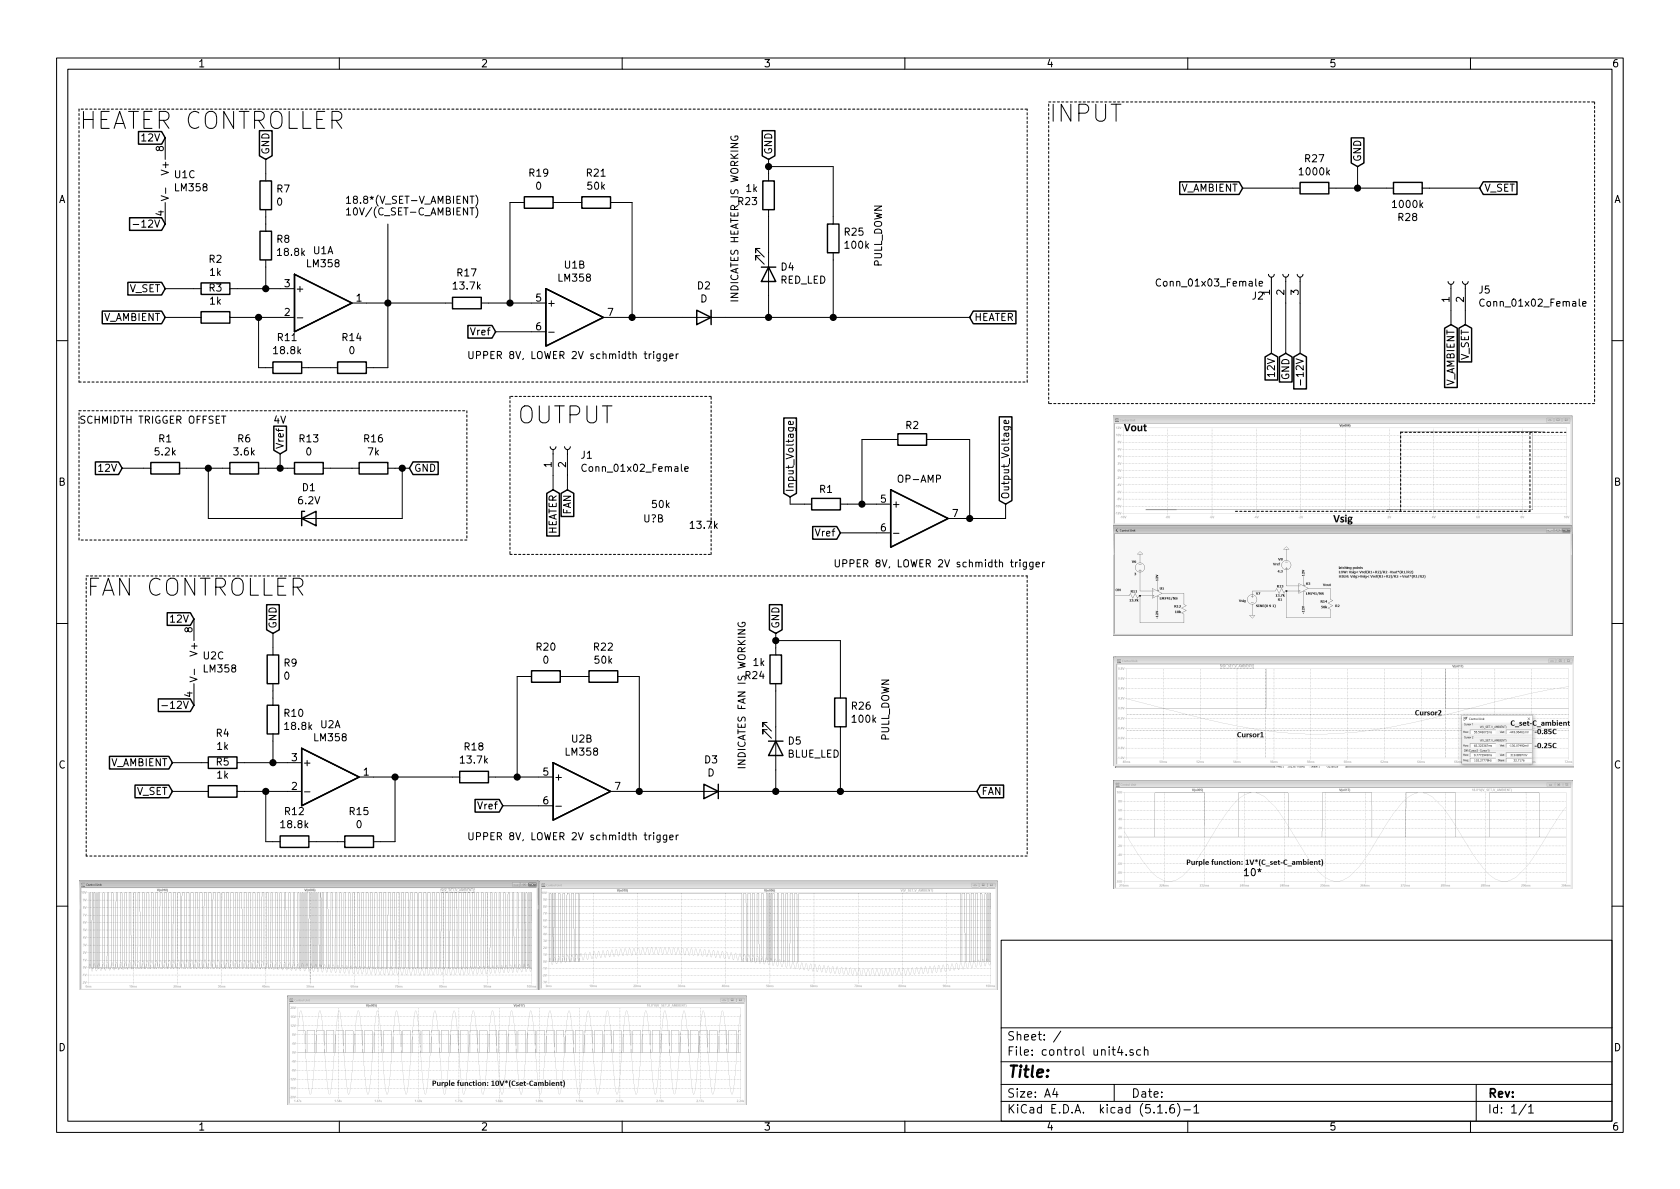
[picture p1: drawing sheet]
EESchema Schematic File Version 4
EELAYER 30 0
EELAYER END
$Descr A4 11693 8268
encoding utf-8
Sheet 1 1
Title ""
Date ""
Rev ""
Comp ""
Comment1 ""
Comment2 ""
Comment3 ""
Comment4 ""
$EndDescr
$Comp
L Amplifier_Operational:LM358 U1
U 2 1
P 4000 2200
F 0 "U1" H 4000 2567 50  0000 C CNN
F 1 "LM358" H 4000 2476 50  0000 C CNN
F 2 "Package_DIP:DIP-8_W7.62mm" H 4000 2200 50  0001 C CNN
F 3 "http://www.ti.com/lit/ds/symlink/lm2904-n.pdf" H 4000 2200 50  0001 C CNN
	2    4000 2200
	1    0    0    -1  
$EndComp
$Comp
L Amplifier_Operational:LM358 U1
U 3 1
P 1250 1250
F 0 "U1" H 1208 1296 50  0000 L CNN
F 1 "LM358" H 1208 1205 50  0000 L CNN
F 2 "Package_DIP:DIP-8_W7.62mm" H 1250 1250 50  0001 C CNN
F 3 "http://www.ti.com/lit/ds/symlink/lm2904-n.pdf" H 1250 1250 50  0001 C CNN
	3    1250 1250
	1    0    0    -1  
$EndComp
Text GLabel 8650 1300 0    50   Input ~ 0
V_AMBIENT
Text GLabel 10300 1300 2    50   Input ~ 0
V_SET
$Comp
L Device:R R28
U 1 1
P 9800 1300
F 0 "R28" V 9593 1300 50  0000 C CNN
F 1 "1000k" V 9684 1300 50  0000 C CNN
F 2 "Resistor_THT:R_Axial_DIN0309_L9.0mm_D3.2mm_P12.70mm_Horizontal" V 9730 1300 50  0001 C CNN
F 3 "~" H 9800 1300 50  0001 C CNN
	1    9800 1300
	0    -1   -1   0   
$EndComp
$Comp
L Device:R R27
U 1 1
P 9150 1300
F 0 "R27" V 8943 1300 50  0000 C CNN
F 1 "1000k" V 9034 1300 50  0000 C CNN
F 2 "Resistor_THT:R_Axial_DIN0309_L9.0mm_D3.2mm_P12.70mm_Horizontal" V 9080 1300 50  0001 C CNN
F 3 "~" H 9150 1300 50  0001 C CNN
	1    9150 1300
	0    1    1    0   
$EndComp
Text GLabel 9450 1150 1    50   Input ~ 0
GND
Text GLabel 1150 950  0    50   Input ~ 0
12V
Text GLabel 1150 1550 0    50   Input ~ 0
-12V
Text GLabel 1150 2000 0    50   Input ~ 0
V_SET
Text GLabel 1150 2200 0    50   Input ~ 0
V_AMBIENT
$Comp
L Device:R R2
U 1 1
P 1500 2000
F 0 "R2" V 1293 2000 50  0000 C CNN
F 1 "1k" V 1384 2000 50  0000 C CNN
F 2 "Resistor_THT:R_Axial_DIN0309_L9.0mm_D3.2mm_P12.70mm_Horizontal" V 1430 2000 50  0001 C CNN
F 3 "~" H 1500 2000 50  0001 C CNN
	1    1500 2000
	0    1    1    0   
$EndComp
Wire Wire Line
	1350 2000 1150 2000
$Comp
L Device:R R8
U 1 1
P 1850 1700
F 0 "R8" H 1920 1746 50  0000 L CNN
F 1 "18.8k" H 1920 1655 50  0000 L CNN
F 2 "Resistor_THT:R_Axial_DIN0309_L9.0mm_D3.2mm_P12.70mm_Horizontal" V 1780 1700 50  0001 C CNN
F 3 "~" H 1850 1700 50  0001 C CNN
	1    1850 1700
	1    0    0    -1  
$EndComp
$Comp
L Amplifier_Operational:LM358 U1
U 1 1
P 2250 2100
F 0 "U1" H 2250 2467 50  0000 C CNN
F 1 "LM358" H 2250 2376 50  0000 C CNN
F 2 "Package_DIP:DIP-8_W7.62mm" H 2250 2100 50  0001 C CNN
F 3 "http://www.ti.com/lit/ds/symlink/lm2904-n.pdf" H 2250 2100 50  0001 C CNN
	1    2250 2100
	1    0    0    -1  
$EndComp
Wire Wire Line
	1650 2000 1850 2000
Wire Wire Line
	1850 1850 1850 2000
Connection ~ 1850 2000
Wire Wire Line
	1850 2000 1950 2000
Text GLabel 1850 1100 1    50   Input ~ 0
GND
$Comp
L Device:R R7
U 1 1
P 1850 1350
F 0 "R7" H 1920 1396 50  0000 L CNN
F 1 "0" H 1920 1305 50  0000 L CNN
F 2 "Resistor_THT:R_Axial_DIN0309_L9.0mm_D3.2mm_P12.70mm_Horizontal" V 1780 1350 50  0001 C CNN
F 3 "~" H 1850 1350 50  0001 C CNN
	1    1850 1350
	1    0    0    -1  
$EndComp
Wire Wire Line
	1850 1500 1850 1550
Wire Wire Line
	1850 1100 1850 1200
$Comp
L Device:R R3
U 1 1
P 1500 2200
F 0 "R3" V 1293 2200 50  0000 C CNN
F 1 "1k" V 1384 2200 50  0000 C CNN
F 2 "Resistor_THT:R_Axial_DIN0309_L9.0mm_D3.2mm_P12.70mm_Horizontal" V 1430 2200 50  0001 C CNN
F 3 "~" H 1500 2200 50  0001 C CNN
	1    1500 2200
	0    1    1    0   
$EndComp
Wire Wire Line
	1350 2200 1150 2200
$Comp
L Device:R R11
U 1 1
P 2000 2550
F 0 "R11" V 2207 2550 50  0000 C CNN
F 1 "18.8k" V 2116 2550 50  0000 C CNN
F 2 "Resistor_THT:R_Axial_DIN0309_L9.0mm_D3.2mm_P12.70mm_Horizontal" V 1930 2550 50  0001 C CNN
F 3 "~" H 2000 2550 50  0001 C CNN
	1    2000 2550
	0    -1   -1   0   
$EndComp
$Comp
L Device:R R14
U 1 1
P 2450 2550
F 0 "R14" V 2657 2550 50  0000 C CNN
F 1 "0" V 2566 2550 50  0000 C CNN
F 2 "Resistor_THT:R_Axial_DIN0309_L9.0mm_D3.2mm_P12.70mm_Horizontal" V 2380 2550 50  0001 C CNN
F 3 "~" H 2450 2550 50  0001 C CNN
	1    2450 2550
	0    -1   -1   0   
$EndComp
Wire Wire Line
	2700 2100 2700 2550
Wire Wire Line
	2700 2550 2600 2550
Wire Wire Line
	2550 2100 2700 2100
Wire Wire Line
	2300 2550 2150 2550
Wire Wire Line
	1850 2550 1800 2550
Wire Wire Line
	1800 2550 1800 2200
Wire Wire Line
	1650 2200 1800 2200
Connection ~ 1800 2200
Wire Wire Line
	1800 2200 1950 2200
$Comp
L Device:R R17
U 1 1
P 3250 2100
F 0 "R17" V 3457 2100 50  0000 C CNN
F 1 "13.7k" V 3366 2100 50  0000 C CNN
F 2 "Resistor_THT:R_Axial_DIN0309_L9.0mm_D3.2mm_P12.70mm_Horizontal" V 3180 2100 50  0001 C CNN
F 3 "~" H 3250 2100 50  0001 C CNN
	1    3250 2100
	0    -1   -1   0   
$EndComp
Wire Wire Line
	3100 2100 2700 2100
Connection ~ 2700 2100
Text GLabel 3450 2300 0    50   Input ~ 0
Vref
Wire Wire Line
	3700 2300 3450 2300
$Comp
L Device:D D2
U 1 1
P 4900 2200
F 0 "D2" H 4900 1983 50  0000 C CNN
F 1 "D" H 4900 2074 50  0000 C CNN
F 2 "Diode_THT:D_5W_P12.70mm_Horizontal" H 4900 2200 50  0001 C CNN
F 3 "~" H 4900 2200 50  0001 C CNN
	1    4900 2200
	-1   0    0    1   
$EndComp
$Comp
L Device:R R23
U 1 1
P 5350 1350
F 0 "R23" H 5420 1396 50  0000 L CNN
F 1 "1k" H 5420 1305 50  0000 L CNN
F 2 "Resistor_THT:R_Axial_DIN0309_L9.0mm_D3.2mm_P12.70mm_Horizontal" V 5280 1350 50  0001 C CNN
F 3 "~" H 5350 1350 50  0001 C CNN
	1    5350 1350
	-1   0    0    1   
$EndComp
Text GLabel 5350 1100 1    50   Input ~ 0
GND
Wire Wire Line
	5350 1200 5350 1150
$Comp
L Device:LED D4
U 1 1
P 5350 1900
F 0 "D4" V 5297 1980 50  0000 L CNN
F 1 "RED_LED" V 5388 1980 50  0000 L CNN
F 2 "LED_THT:LED_D3.0mm_FlatTop" H 5350 1900 50  0001 C CNN
F 3 "~" H 5350 1900 50  0001 C CNN
	1    5350 1900
	0    1    1    0   
$EndComp
Wire Wire Line
	5350 1500 5350 1750
Wire Wire Line
	5350 2050 5350 2200
Wire Wire Line
	5050 2200 5350 2200
$Comp
L Device:R R25
U 1 1
P 5800 1650
F 0 "R25" H 5870 1696 50  0000 L CNN
F 1 "100k" H 5870 1605 50  0000 L CNN
F 2 "Resistor_THT:R_Axial_DIN0309_L9.0mm_D3.2mm_P12.70mm_Horizontal" V 5730 1650 50  0001 C CNN
F 3 "~" H 5800 1650 50  0001 C CNN
	1    5800 1650
	1    0    0    -1  
$EndComp
Wire Wire Line
	5800 2200 5800 1800
Wire Wire Line
	5350 2200 5800 2200
Connection ~ 5350 2200
Wire Wire Line
	5800 1150 5800 1500
Wire Wire Line
	5350 1150 5800 1150
Connection ~ 5350 1150
Wire Wire Line
	5350 1150 5350 1100
Wire Wire Line
	5800 2200 6750 2200
Connection ~ 5800 2200
$Comp
L Amplifier_Operational:LM358 U2
U 2 1
P 4050 5500
F 0 "U2" H 4050 5867 50  0000 C CNN
F 1 "LM358" H 4050 5776 50  0000 C CNN
F 2 "Package_DIP:DIP-8_W7.62mm" H 4050 5500 50  0001 C CNN
F 3 "http://www.ti.com/lit/ds/symlink/lm2904-n.pdf" H 4050 5500 50  0001 C CNN
	2    4050 5500
	1    0    0    -1  
$EndComp
$Comp
L Amplifier_Operational:LM358 U2
U 3 1
P 1450 4600
F 0 "U2" H 1408 4646 50  0000 L CNN
F 1 "LM358" H 1408 4555 50  0000 L CNN
F 2 "Package_DIP:DIP-8_W7.62mm" H 1450 4600 50  0001 C CNN
F 3 "http://www.ti.com/lit/ds/symlink/lm2904-n.pdf" H 1450 4600 50  0001 C CNN
	3    1450 4600
	1    0    0    -1  
$EndComp
Text GLabel 1350 4300 0    50   Input ~ 0
12V
Text GLabel 1350 4900 0    50   Input ~ 0
-12V
Text GLabel 1200 5500 0    50   Input ~ 0
V_SET
Text GLabel 1200 5300 0    50   Input ~ 0
V_AMBIENT
$Comp
L Device:R R4
U 1 1
P 1550 5300
F 0 "R4" V 1343 5300 50  0000 C CNN
F 1 "1k" V 1434 5300 50  0000 C CNN
F 2 "Resistor_THT:R_Axial_DIN0309_L9.0mm_D3.2mm_P12.70mm_Horizontal" V 1480 5300 50  0001 C CNN
F 3 "~" H 1550 5300 50  0001 C CNN
	1    1550 5300
	0    1    1    0   
$EndComp
Wire Wire Line
	1400 5500 1200 5500
$Comp
L Device:R R10
U 1 1
P 1900 5000
F 0 "R10" H 1970 5046 50  0000 L CNN
F 1 "18.8k" H 1970 4955 50  0000 L CNN
F 2 "Resistor_THT:R_Axial_DIN0309_L9.0mm_D3.2mm_P12.70mm_Horizontal" V 1830 5000 50  0001 C CNN
F 3 "~" H 1900 5000 50  0001 C CNN
	1    1900 5000
	1    0    0    -1  
$EndComp
$Comp
L Amplifier_Operational:LM358 U2
U 1 1
P 2300 5400
F 0 "U2" H 2300 5767 50  0000 C CNN
F 1 "LM358" H 2300 5676 50  0000 C CNN
F 2 "Package_DIP:DIP-8_W7.62mm" H 2300 5400 50  0001 C CNN
F 3 "http://www.ti.com/lit/ds/symlink/lm2904-n.pdf" H 2300 5400 50  0001 C CNN
	1    2300 5400
	1    0    0    -1  
$EndComp
Wire Wire Line
	1700 5300 1900 5300
Wire Wire Line
	1900 5150 1900 5300
Connection ~ 1900 5300
Wire Wire Line
	1900 5300 2000 5300
Text GLabel 1900 4400 1    50   Input ~ 0
GND
$Comp
L Device:R R9
U 1 1
P 1900 4650
F 0 "R9" H 1970 4696 50  0000 L CNN
F 1 "0" H 1970 4605 50  0000 L CNN
F 2 "Resistor_THT:R_Axial_DIN0309_L9.0mm_D3.2mm_P12.70mm_Horizontal" V 1830 4650 50  0001 C CNN
F 3 "~" H 1900 4650 50  0001 C CNN
	1    1900 4650
	1    0    0    -1  
$EndComp
Wire Wire Line
	1900 4800 1900 4850
Wire Wire Line
	1900 4400 1900 4500
$Comp
L Device:R R5
U 1 1
P 1550 5500
F 0 "R5" V 1343 5500 50  0000 C CNN
F 1 "1k" V 1434 5500 50  0000 C CNN
F 2 "Resistor_THT:R_Axial_DIN0309_L9.0mm_D3.2mm_P12.70mm_Horizontal" V 1480 5500 50  0001 C CNN
F 3 "~" H 1550 5500 50  0001 C CNN
	1    1550 5500
	0    1    1    0   
$EndComp
Wire Wire Line
	1400 5300 1200 5300
$Comp
L Device:R R12
U 1 1
P 2050 5850
F 0 "R12" V 2257 5850 50  0000 C CNN
F 1 "18.8k" V 2166 5850 50  0000 C CNN
F 2 "Resistor_THT:R_Axial_DIN0309_L9.0mm_D3.2mm_P12.70mm_Horizontal" V 1980 5850 50  0001 C CNN
F 3 "~" H 2050 5850 50  0001 C CNN
	1    2050 5850
	0    -1   -1   0   
$EndComp
$Comp
L Device:R R15
U 1 1
P 2500 5850
F 0 "R15" V 2707 5850 50  0000 C CNN
F 1 "0" V 2616 5850 50  0000 C CNN
F 2 "Resistor_THT:R_Axial_DIN0309_L9.0mm_D3.2mm_P12.70mm_Horizontal" V 2430 5850 50  0001 C CNN
F 3 "~" H 2500 5850 50  0001 C CNN
	1    2500 5850
	0    -1   -1   0   
$EndComp
Wire Wire Line
	2750 5400 2750 5850
Wire Wire Line
	2750 5850 2650 5850
Wire Wire Line
	2600 5400 2750 5400
Wire Wire Line
	2350 5850 2200 5850
Wire Wire Line
	1900 5850 1850 5850
Wire Wire Line
	1850 5850 1850 5500
Wire Wire Line
	1700 5500 1850 5500
Connection ~ 1850 5500
Wire Wire Line
	1850 5500 2000 5500
$Comp
L Device:R R18
U 1 1
P 3300 5400
F 0 "R18" V 3507 5400 50  0000 C CNN
F 1 "13.7k" V 3416 5400 50  0000 C CNN
F 2 "Resistor_THT:R_Axial_DIN0309_L9.0mm_D3.2mm_P12.70mm_Horizontal" V 3230 5400 50  0001 C CNN
F 3 "~" H 3300 5400 50  0001 C CNN
	1    3300 5400
	0    -1   -1   0   
$EndComp
Wire Wire Line
	3450 5400 3600 5400
Wire Wire Line
	3150 5400 2750 5400
Connection ~ 2750 5400
Connection ~ 3600 5400
Wire Wire Line
	3600 5400 3750 5400
Wire Wire Line
	4450 5500 4350 5500
Text GLabel 3500 5600 0    50   Input ~ 0
Vref
Wire Wire Line
	3750 5600 3500 5600
$Comp
L Device:D D3
U 1 1
P 4950 5500
F 0 "D3" H 4950 5283 50  0000 C CNN
F 1 "D" H 4950 5374 50  0000 C CNN
F 2 "Diode_THT:D_5W_P12.70mm_Horizontal" H 4950 5500 50  0001 C CNN
F 3 "~" H 4950 5500 50  0001 C CNN
	1    4950 5500
	-1   0    0    1   
$EndComp
Wire Wire Line
	4800 5500 4450 5500
Connection ~ 4450 5500
$Comp
L Device:R R24
U 1 1
P 5400 4650
F 0 "R24" H 5470 4696 50  0000 L CNN
F 1 "1k" H 5470 4605 50  0000 L CNN
F 2 "Resistor_THT:R_Axial_DIN0309_L9.0mm_D3.2mm_P12.70mm_Horizontal" V 5330 4650 50  0001 C CNN
F 3 "~" H 5400 4650 50  0001 C CNN
	1    5400 4650
	-1   0    0    1   
$EndComp
Text GLabel 5400 4400 1    50   Input ~ 0
GND
Wire Wire Line
	5400 4500 5400 4450
$Comp
L Device:LED D5
U 1 1
P 5400 5200
F 0 "D5" V 5347 5280 50  0000 L CNN
F 1 "BLUE_LED" V 5438 5280 50  0000 L CNN
F 2 "LED_THT:LED_D3.0mm_FlatTop" H 5400 5200 50  0001 C CNN
F 3 "~" H 5400 5200 50  0001 C CNN
	1    5400 5200
	0    1    1    0   
$EndComp
Wire Wire Line
	5400 4800 5400 5050
Wire Wire Line
	5400 5350 5400 5500
Wire Wire Line
	5100 5500 5400 5500
$Comp
L Device:R R26
U 1 1
P 5850 4950
F 0 "R26" H 5920 4996 50  0000 L CNN
F 1 "100k" H 5920 4905 50  0000 L CNN
F 2 "Resistor_THT:R_Axial_DIN0309_L9.0mm_D3.2mm_P12.70mm_Horizontal" V 5780 4950 50  0001 C CNN
F 3 "~" H 5850 4950 50  0001 C CNN
	1    5850 4950
	1    0    0    -1  
$EndComp
Wire Wire Line
	5850 5500 5850 5100
Wire Wire Line
	5400 5500 5850 5500
Connection ~ 5400 5500
Wire Wire Line
	5850 4450 5850 4800
Wire Wire Line
	5400 4450 5850 4450
Connection ~ 5400 4450
Wire Wire Line
	5400 4450 5400 4400
Wire Wire Line
	5850 5500 6800 5500
Connection ~ 5850 5500
Text GLabel 6750 2200 2    50   Input ~ 0
HEATER
Text GLabel 6800 5500 2    50   Input ~ 0
FAN
$Comp
L Device:D_Zener D1
U 1 1
P 2150 3600
F 0 "D1" H 2150 3817 50  0000 C CNN
F 1 "6.2V" H 2150 3726 50  0000 C CNN
F 2 "Diode_THT:D_5W_P12.70mm_Horizontal" H 2150 3600 50  0001 C CNN
F 3 "~" H 2150 3600 50  0001 C CNN
	1    2150 3600
	1    0    0    -1  
$EndComp
$Comp
L Device:R R6
U 1 1
P 1700 3250
F 0 "R6" V 1493 3250 50  0000 C CNN
F 1 "3.6k" V 1584 3250 50  0000 C CNN
F 2 "Resistor_THT:R_Axial_DIN0309_L9.0mm_D3.2mm_P12.70mm_Horizontal" V 1630 3250 50  0001 C CNN
F 3 "~" H 1700 3250 50  0001 C CNN
	1    1700 3250
	0    1    1    0   
$EndComp
$Comp
L Device:R R13
U 1 1
P 2150 3250
F 0 "R13" V 1943 3250 50  0000 C CNN
F 1 "0" V 2034 3250 50  0000 C CNN
F 2 "Resistor_THT:R_Axial_DIN0309_L9.0mm_D3.2mm_P12.70mm_Horizontal" V 2080 3250 50  0001 C CNN
F 3 "~" H 2150 3250 50  0001 C CNN
	1    2150 3250
	0    1    1    0   
$EndComp
$Comp
L Device:R R16
U 1 1
P 2600 3250
F 0 "R16" V 2393 3250 50  0000 C CNN
F 1 "7k" V 2484 3250 50  0000 C CNN
F 2 "Resistor_THT:R_Axial_DIN0309_L9.0mm_D3.2mm_P12.70mm_Horizontal" V 2530 3250 50  0001 C CNN
F 3 "~" H 2600 3250 50  0001 C CNN
	1    2600 3250
	0    1    1    0   
$EndComp
Wire Wire Line
	1850 3250 1950 3250
Wire Wire Line
	2300 3250 2450 3250
$Comp
L Device:R R1
U 1 1
P 1150 3250
F 0 "R1" V 943 3250 50  0000 C CNN
F 1 "5.2k" V 1034 3250 50  0000 C CNN
F 2 "Resistor_THT:R_Axial_DIN0309_L9.0mm_D3.2mm_P12.70mm_Horizontal" V 1080 3250 50  0001 C CNN
F 3 "~" H 1150 3250 50  0001 C CNN
	1    1150 3250
	0    1    1    0   
$EndComp
Text GLabel 2850 3250 2    50   Input ~ 0
GND
Wire Wire Line
	2750 3250 2800 3250
Text GLabel 850  3250 0    50   Input ~ 0
12V
Wire Wire Line
	850  3250 1000 3250
Wire Wire Line
	2800 3600 2800 3250
Wire Wire Line
	2300 3600 2800 3600
Connection ~ 2800 3250
Wire Wire Line
	2800 3250 2850 3250
Wire Wire Line
	2000 3600 1450 3600
Text GLabel 1950 3150 1    50   Input ~ 0
Vref
Wire Wire Line
	1300 3250 1450 3250
Wire Wire Line
	1450 3600 1450 3250
Connection ~ 1450 3250
Wire Wire Line
	1450 3250 1550 3250
Wire Wire Line
	1950 3150 1950 3250
Connection ~ 1950 3250
Wire Wire Line
	1950 3250 2000 3250
Wire Notes Line
	7150 4000 7150 5950
Wire Notes Line
	7150 5950 600  5950
Wire Notes Line
	600  5950 600  4000
Wire Notes Line
	600  4000 7150 4000
Wire Notes Line
	7150 2650 7150 750 
Wire Notes Line
	7150 750  550  750 
Wire Notes Line
	550  750  550  2650
Wire Notes Line
	550  2650 7150 2650
Wire Notes Line
	3250 2850 3250 3750
Wire Notes Line
	3250 3750 550  3750
Wire Notes Line
	550  3750 550  2850
Wire Notes Line
	550  2850 3250 2850
Text Notes 1900 2950 0    50   ~ 0
4V
Wire Wire Line
	10300 1300 9950 1300
Wire Wire Line
	9000 1300 8650 1300
Wire Wire Line
	9450 1150 9450 1300
Wire Wire Line
	9300 1300 9450 1300
Wire Wire Line
	9450 1300 9650 1300
Connection ~ 9450 1300
$Comp
L Connector:Conn_01x03_Female J2
U 1 1
P 8950 1900
F 0 "J2" V 8796 2048 50  0000 L CNN
F 1 "Conn_01x03_Female" V 8887 2048 50  0000 L CNN
F 2 "TerminalBlock:TerminalBlock_Altech_AK300-3_P5.00mm" H 8950 1900 50  0001 C CNN
F 3 "~" H 8950 1900 50  0001 C CNN
	1    8950 1900
	0    -1   -1   0   
$EndComp
Text GLabel 8850 2450 3    50   Input ~ 0
12V
Text GLabel 8950 2450 3    50   Input ~ 0
GND
Text GLabel 9050 2450 3    50   Input ~ 0
-12V
Text Notes 2400 1500 0    50   ~ 0
18.8*(V_SET-V_AMBIENT)\n10V/(C_SET-C_AMBIENT)
Wire Wire Line
	2700 2100 2700 1550
Text Notes 3250 2500 0    50   ~ 0
UPPER 8V, LOWER 2V schmidth trigger\n
Text Notes 3250 5850 0    50   ~ 0
UPPER 8V, LOWER 2V schmidth trigger\n
$Comp
L Device:R R20
U 1 1
P 3800 4700
F 0 "R20" V 3593 4700 50  0000 C CNN
F 1 "0" V 3684 4700 50  0000 C CNN
F 2 "Resistor_THT:R_Axial_DIN0309_L9.0mm_D3.2mm_P12.70mm_Horizontal" V 3730 4700 50  0001 C CNN
F 3 "~" H 3800 4700 50  0001 C CNN
	1    3800 4700
	0    1    1    0   
$EndComp
$Comp
L Device:R R22
U 1 1
P 4200 4700
F 0 "R22" V 3993 4700 50  0000 C CNN
F 1 "50k" V 4084 4700 50  0000 C CNN
F 2 "Resistor_THT:R_Axial_DIN0309_L9.0mm_D3.2mm_P12.70mm_Horizontal" V 4130 4700 50  0001 C CNN
F 3 "~" H 4200 4700 50  0001 C CNN
	1    4200 4700
	0    1    1    0   
$EndComp
Wire Wire Line
	4350 4700 4450 4700
Wire Wire Line
	4450 4700 4450 5500
Wire Wire Line
	3950 4700 4050 4700
Wire Wire Line
	3650 4700 3600 4700
Wire Wire Line
	3600 4700 3600 5400
Wire Wire Line
	3400 2100 3550 2100
Wire Wire Line
	4300 2200 4400 2200
$Comp
L Device:R R19
U 1 1
P 3750 1400
F 0 "R19" V 3543 1400 50  0000 C CNN
F 1 "0" V 3634 1400 50  0000 C CNN
F 2 "Resistor_THT:R_Axial_DIN0309_L9.0mm_D3.2mm_P12.70mm_Horizontal" V 3680 1400 50  0001 C CNN
F 3 "~" H 3750 1400 50  0001 C CNN
	1    3750 1400
	0    1    1    0   
$EndComp
$Comp
L Device:R R21
U 1 1
P 4150 1400
F 0 "R21" V 3943 1400 50  0000 C CNN
F 1 "50k" V 4034 1400 50  0000 C CNN
F 2 "Resistor_THT:R_Axial_DIN0309_L9.0mm_D3.2mm_P12.70mm_Horizontal" V 4080 1400 50  0001 C CNN
F 3 "~" H 4150 1400 50  0001 C CNN
	1    4150 1400
	0    1    1    0   
$EndComp
Wire Wire Line
	4300 1400 4400 1400
Wire Wire Line
	4400 1400 4400 2200
Wire Wire Line
	3900 1400 4000 1400
Wire Wire Line
	3600 1400 3550 1400
Wire Wire Line
	3550 1400 3550 2100
Text Notes 6200 5150 1    50   ~ 0
PULL_DOWN
Text Notes 6150 1850 1    50   ~ 0
PULL_DOWN
$Comp
L Connector:Conn_01x02_Female J5
U 1 1
P 10100 1950
F 0 "J5" V 10038 1762 50  0000 R CNN
F 1 "Conn_01x02_Female" V 9947 1762 50  0000 R CNN
F 2 "TerminalBlock:TerminalBlock_Altech_AK300-2_P5.00mm" H 10100 1950 50  0001 C CNN
F 3 "~" H 10100 1950 50  0001 C CNN
	1    10100 1950
	0    -1   -1   0   
$EndComp
Text GLabel 10100 2250 3    50   Input ~ 0
V_AMBIENT
Wire Wire Line
	10100 2150 10100 2250
Text GLabel 10200 2250 3    50   Input ~ 0
V_SET
Wire Wire Line
	10200 2250 10200 2150
Wire Notes Line
	11100 700  11100 2800
Wire Notes Line
	11100 2800 7300 2800
Wire Notes Line
	7300 2800 7300 700 
Wire Notes Line
	7300 700  11100 700 
Connection ~ 3550 2100
Wire Wire Line
	3550 2100 3700 2100
Connection ~ 4400 2200
Wire Wire Line
	4400 2200 4750 2200
Text Notes 7300 850  0    118  ~ 0
INPUT
Text Notes 550  900  0    118  ~ 0
HEATER CONTROLLER
Text Notes 600  4150 0    118  ~ 0
FAN CONTROLLER
Text Notes 550  2950 0    50   ~ 0
SCHMIDTH TRIGGER OFFSET
$Comp
L Connector:Conn_01x02_Female J1
U 1 1
P 3850 3100
F 0 "J1" V 3788 2912 50  0000 R CNN
F 1 "Conn_01x02_Female" V 3697 2912 50  0000 R CNN
F 2 "TerminalBlock:TerminalBlock_Altech_AK300-2_P5.00mm" H 3850 3100 50  0001 C CNN
F 3 "~" H 3850 3100 50  0001 C CNN
	1    3850 3100
	0    -1   -1   0   
$EndComp
Wire Wire Line
	3850 3300 3850 3400
Wire Wire Line
	3950 3400 3950 3300
Text GLabel 3850 3400 3    50   Input ~ 0
HEATER
Text GLabel 3950 3400 3    50   Input ~ 0
FAN
Text Notes 5200 5350 1    50   ~ 0
INDICATES FAN IS WORKING
Text Notes 5150 2100 1    50   ~ 0
INDICATES HEATER IS WORKING
Text Notes 3600 2950 0    118  ~ 0
OUTPUT
Wire Notes Line
	10650 3000 10650 3550
Wire Notes Line
	9750 3550 9750 3000
Wire Notes Line
	8600 3550 10650 3550
Wire Notes Line
	9750 3000 10900 3000
Text Notes 8650 6100 0    50   ~ 0
10*
Wire Wire Line
	8850 2100 8850 2450
Wire Wire Line
	8950 2100 8950 2450
Wire Wire Line
	9050 2100 9050 2450
Text Notes 5800 3950 0    50   ~ 0
UPPER 8V, LOWER 2V schmidth trigger\n
Wire Notes Line
	3550 3850 4950 3850
Wire Notes Line
	4950 3850 4950 2750
Wire Notes Line
	4950 2750 3550 2750
Wire Notes Line
	3550 2750 3550 3850
$EndSCHEMATC
